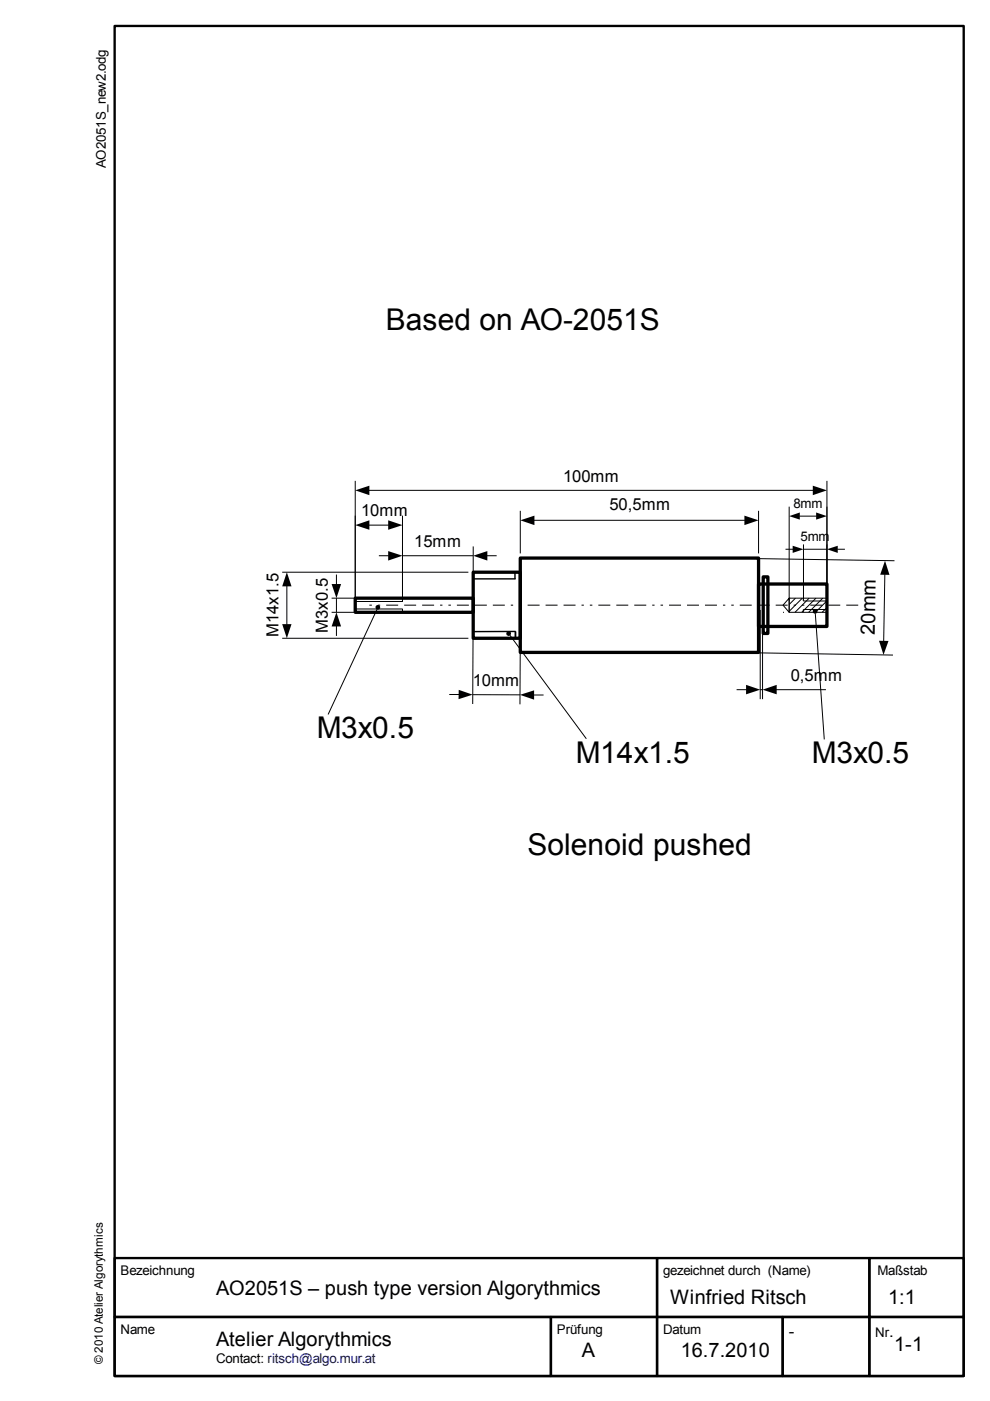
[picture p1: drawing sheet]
<svg xmlns="http://www.w3.org/2000/svg" width="210mm" height="297mm" viewBox="0 0 210 297" stroke-linecap="round" stroke-linejoin="round" font-family="sans-serif">
<path d="M24.3 5.5h180v286.2h-180zM24.3 266.7h115v12.5h-115zM24.3 279.2h92.5v12.5h-92.5zM116.8 279.2h22.5v12.5h-22.5zM139.3 279.2h26.6v12.5h-26.6zM139.3 266.7h45v12.5h-45zM165.9 279.2h18.4v12.5h-18.4zM184.3 266.7h20v12.5h-20zM184.3 279.2h20v12.5h-20z" fill="none" stroke="#000" stroke-width=".5"/>
<path d="M110.3 118.3h50.5v20h-50.5zM75.3 126.8h25v3h-25zM100.3 121.3h10v14h-10zM160.8 123.8h14.5v9h-14.5zM161.8 122.3h1v12h-1z" fill="none" stroke="#000" stroke-width=".7" stroke-linecap="butt"/>
<g fill="none" stroke="#000" stroke-width=".21">
<path d="M75.3 102v25.3M78.2 104h94.2M78.2 111.3h4.2M80.3 117.8h2.1M85.3 109.3v18M85.3 117.8h15M100.3 115.9v9.9M103.2 117.8h2.1M110.3 108.3v9M113.2 110.3h44.7M155.3 118.4l34.4 .5M160.8 108.3v9"/>
<path d="M166.5 116.5h1.7M167.3 107.4v19.9M169.5 109.4h3.6M170.4 116.5h4.9M170.4 115.4v11.9M175.3 102v25.3M177.5 116.5h1.6M59.8 135.3h39.5M59.8 121.3h39.5M60.8 124.2v8.2M70.3 129.8h9M70.3 126.8h9"/>
<path d="M71.3 121.8v2.2M71.3 126.8v3M71.3 132.7v2.1M75.3 129.1h10v.7h-10zM75.3 126.8h10v.7h-10zM78.3 128.3h.5M79.9 129.2l-10.3 22.3M80.1 128.3h.5M81.9 128.3h2.5M85.7 128.3h2.5M89.5 128.3h2.5M93.3 128.3h.5"/>
<path d="M95.1 128.3h.5M96.9 128.3h2.5M100.3 135.3l-.1 14M100.7 128.3h2.5M104.5 128.3h2.5M108.1 134.7l16.2 21.9M108.3 128.3h.5M110.1 128.3h.5M110.3 135.4l-.1 13.9M111.9 128.3h2.5M115.7 128.3h2.5M119.5 128.3h2.5"/>
<path d="M123.3 128.3h.5M125.1 128.3h.5M126.9 128.3h2.5M130.7 128.3h2.5M134.5 128.3h2.5M138.3 128.3h.5M140.1 128.3h.5M141.9 128.3h2.5M145.7 128.3h2.5M149.5 128.3h2.5M153.3 128.3h.5M155 138.3l34.3 .6"/>
<path d="M155 128.3h.6M156.8 128.3h2.6M160.7 128.3h2.5M161.2 129.3v18.9M161.7 129.3v18.9M164.5 128.3h2.5M166 129.8h.1M167.3 126.8h8v3h-8zM167.3 126.8v3l-1.3-1.5zM167.3 126.8h.1M168.3 128.3h.5M168.7 126.8l-1.4 1.4"/>
<path d="M170 128.3h.5M170.1 126.8l-2.8 2.8M170.3 126.8v.6h5M171.6 126.8l-3 3M171.8 128.3h2.5M172.9 130l1.9 26.8M173 126.8l-3 3M174.4 126.8l-3 3M175.3 127.4l-2.4 2.4M175.3 128.8l-1 1M175.3 129.2h-5v.6M175.6 128.3h2.6"/>
<path d="M179.4 128.3h2.6M183.2 128.3h.1M187.6 121.7l-.2 14.3M95.2 147.2h2.2M100.2 147.3h10M113.1 147.4h2.2M156.2 146.2h2.1M161.2 146.2h.5M164.5 146.2h10.6"/>
</g>
<path d="M100.3 122.7h9M100.3 133.9h9v1.4M109.2 121.3v1.5M109.3 133.9v1.4" fill="none" stroke="#000" stroke-width=".3"/>
<g fill="#000">
<path d="M75.3 104l3-1v2zM75.3 111.3l3-1v2zM82.3 110.3l3 1-3 1zM82.3 116.8l3 1-3 1.1zM100.3 117.8l3-1v2.1zM110.3 110.3l3-1v2zM157.8 109.3l3 1-3 1zM167.3 109.4l2.3-.7v1.5zM168.1 115.7l2.3 .8-2.3 .7zM172.3 103l3 1-3 1zM173 108.7l2.3 .7-2.3 .8zM175.3 116.5l2.3-.8v1.5z"/>
<path d="M187.6 118.9l1 3-2-.1zM59.8 132.3h2l-1 3zM60.8 121.3l1 3h-2zM71.3 129.8l1 3h-2zM70.3 123.8h2l-1 3zM186.4 135.9h2l-1.1 3zM97.3 146.3l2.9 1-3 .9zM110.2 147.3l3-.9v1.9zM158.2 145.2l3 1-3 1zM161.7 146.2l3-1v2z"/>
<circle cx="80.1" cy="128.8" r=".5"/>
<circle cx="107.8" cy="134.3" r=".49"/>
<circle cx="172.8" cy="129.6" r=".5"/>
</g>
<g font-size="6.3">
<text x="81.8" y="70">Based on AO-2051S</text>
<text x="67.2" y="156.4">M3x0.5</text>
<text x="122.1" y="161.7">M14x1.5</text>
<text x="172.2" y="161.7">M3x0.5</text>
<text x="111.8" y="181.3">Solenoid pushed</text>
</g>
<g font-size="4.2">
<text x="185.5" y="134.5" transform="rotate(-89 185.5 134.5)">20mm</text>
<text x="45.8" y="274.5">AO2051S – push type version Algorythmics</text>
<text x="142.1" y="276.4">Winfried Ritsch</text>
<text x="188.3" y="276.4">1:1</text>
<text x="45.8" y="285.4">Atelier Algorythmics</text>
<text x="123.3" y="287.7">A</text>
<text x="144.3" y="287.7">16.7.2010</text>
<text x="189.6" y="286.4">1-1</text>
</g>
<g font-size="3.5">
<text x="119.4" y="102.2">100mm</text>
<text x="76.6" y="109.5">10mm</text>
<text x="129.2" y="108.1">50,5mm</text>
<text x="87.8" y="116.1">15mm</text>
<text x="59.1" y="135.1" transform="rotate(-90 59.1 135.1)">M14x1.5</text>
<text x="69.5" y="134.2" transform="rotate(-90 69.5 134.2)">M3x0.5</text>
<text x="100.2" y="145.5">10mm</text>
<text x="167.7" y="144.4">0,5mm</text>
<text x="167.2" y="283.5">-</text>
<text x="188.5" y="283.5">.</text>
</g>
<g font-size="2.8">
<text x="22.4" y="35.7" transform="rotate(-90 22.4 35.7)">AO2051S_new2.odg</text>
<text x="168.2" y="107.8">8mm</text>
<text x="169.8" y="114.8">5mm</text>
<text x="25.6" y="270.3">Bezeichnung</text>
<text x="140.6" y="270.3">gezeichnet durch (Name)</text>
<text x="186.1" y="270.3">Maßstab</text>
<text x="25.6" y="282.8">Name</text>
<text x="118.1" y="282.8">Prüfung</text>
<text x="140.6" y="282.8">Datum</text>
<text x="185.6" y="283.5">Nr</text>
<text x="45.8" y="288.9">Contact: ritsch@algo.mur.at</text>
</g>
<text font-size="2.5" x="21.8" y="289.2" transform="rotate(-90 21.8 289.2)">© 2010 Atelier Algorythmics</text>
</svg>
